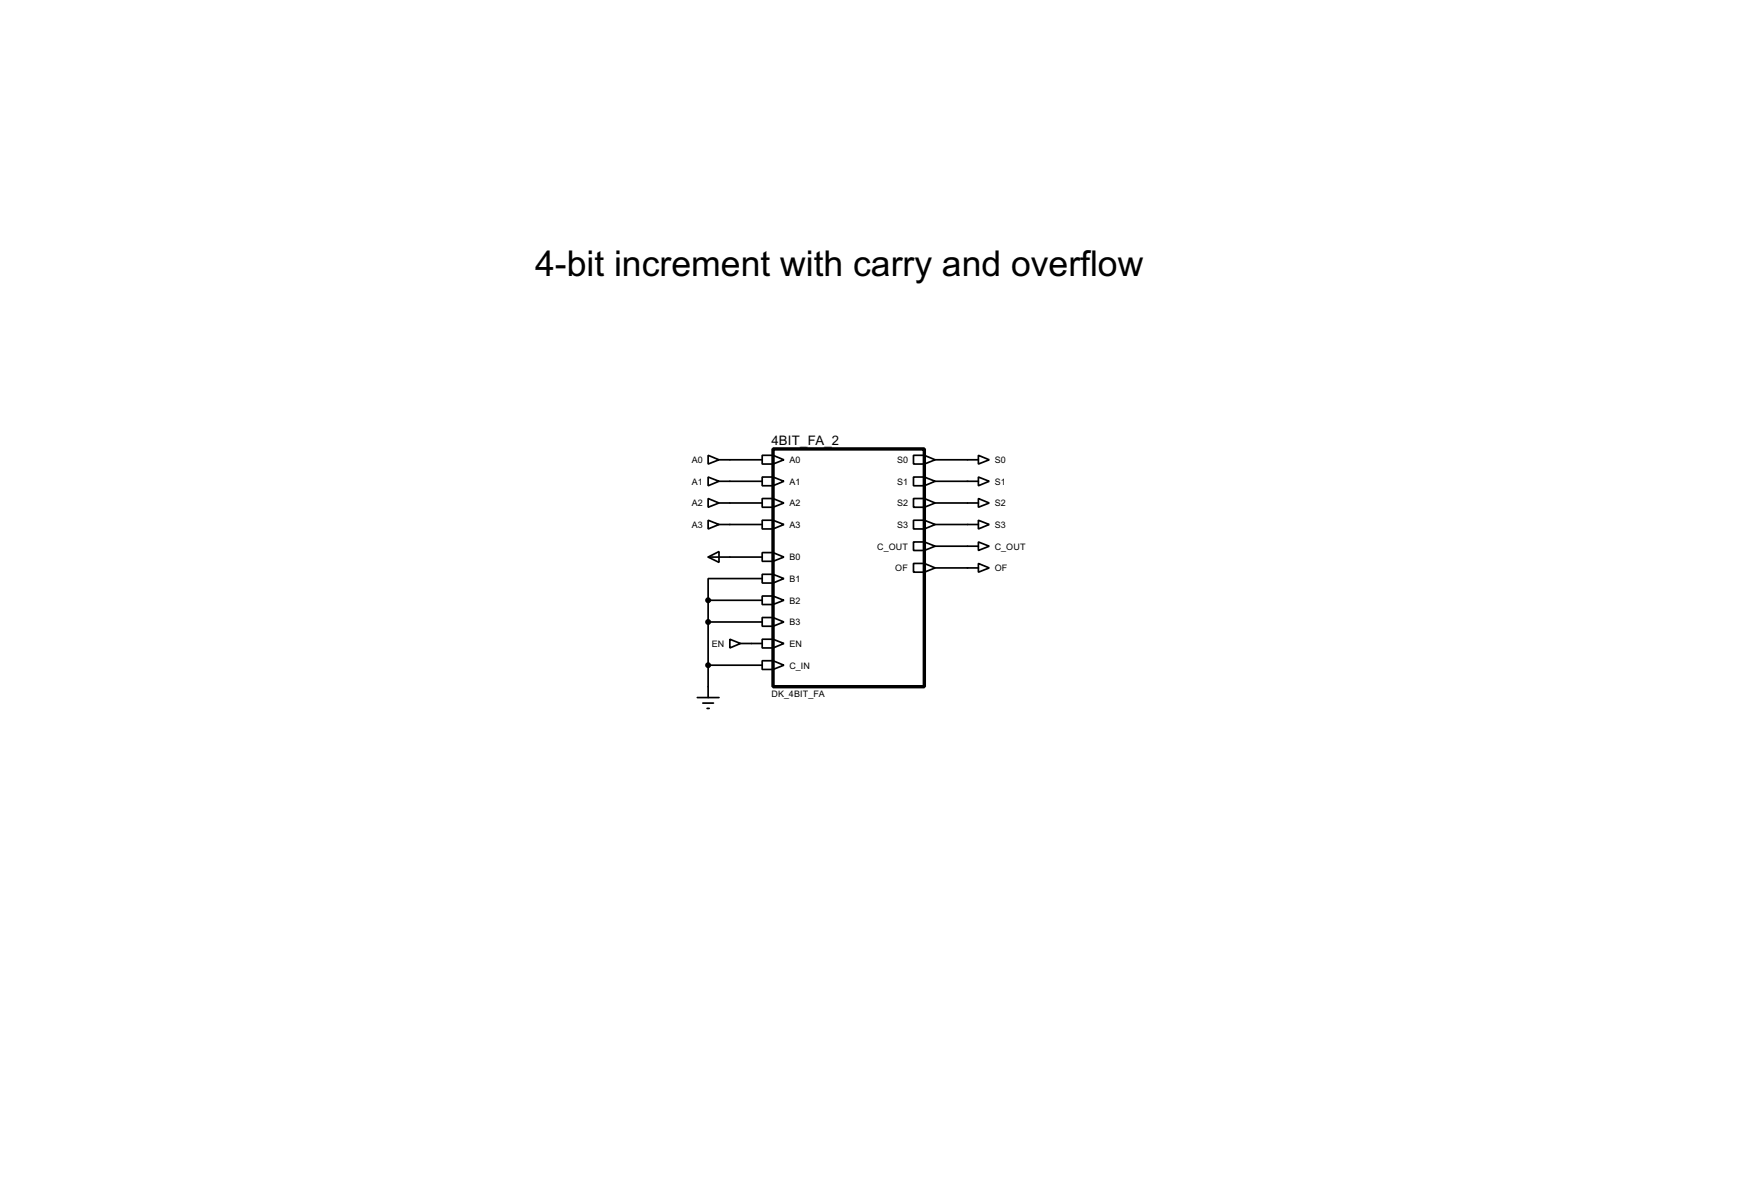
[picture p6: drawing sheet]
<svg xmlns="http://www.w3.org/2000/svg" width="409mm" height="282mm" viewBox="0 0 409 282" stroke-linecap="round" stroke-linejoin="round" font-family="sans-serif">
<g fill="none" stroke="#000" stroke-width=".4">
<path d="M166.4 107l2.6 1-2.6 1zM166.4 112.1l2.6 1-2.6 1zM166.4 117.1l2.6 1.1-2.6 1zM169 108h10.1M169 113.1h10.1M169 118.2h10.1M179.1 107h2.6l2.5 1-2.5 1h-2.6zM179.1 112.1h2.6l2.5 1-2.5 1h-2.6zM179.1 117.1h2.6l2.5 1.1-2.5 1h-2.6zM181.7 107v2M181.7 112.1v2M181.7 117.1v2.1"/>
<path d="M214.7 107h2.5l2.6 1-2.6 1h-2.5zM214.7 112.1h2.5l2.6 1-2.6 1h-2.5zM214.7 117.1h2.5l2.6 1.1-2.6 1h-2.5zM217.2 107v2M217.2 112.1v2M217.2 117.1v2.1M219.8 108h10.1M219.8 113.1h10.1M219.8 118.2h10.1M229.9 107l2.6 1-2.6 1zM229.9 112.1l2.6 1-2.6 1zM229.9 117.1l2.6 1.1-2.6 1z"/>
<path d="M166.4 130.9l2.6-1.3v2.5zM166.4 122.2l2.6 1-2.6 1.1zM166.4 130.9h12.7M169 123.2h10.1M179.1 122.2h2.6l2.5 1-2.5 1.1h-2.6zM179.1 129.8h2.6l2.5 1.1-2.5 1h-2.6zM179.1 134.9h2.6l2.5 1-2.5 1.1h-2.6zM179.1 135.9h-12.7v5.1M181.7 122.2v2.1M181.7 129.8v2.1M181.7 134.9v2.1M214.7 122.2h2.5l2.6 1-2.6 1.1h-2.5z"/>
<path d="M214.7 127.3h2.5l2.6 1-2.6 1h-2.5zM214.7 132.4h2.5l2.6 1-2.6 1h-2.5zM217.2 122.2v2.1M217.2 127.3v2M217.2 132.4v2M219.8 123.2h10.1M219.8 128.3h10.1M219.8 133.4h10.1M229.9 122.2l2.6 1-2.6 1.1zM229.9 127.3l2.6 1-2.6 1zM229.9 132.4l2.6 1-2.6 1zM166.4 141h12.7"/>
<path d="M166.4 141v22.9M166.4 146.1h12.7M166.4 156.3h12.7M171.5 150.2l2.5 1-2.5 1zM174 151.2h5.1M179.1 155.2h2.6l2.5 1.1-2.5 1h-2.6zM179.1 140h2.6l2.5 1-2.5 1h-2.6zM179.1 145.1h2.6l2.5 1-2.5 1h-2.6zM179.1 150.2h2.6l2.5 1-2.5 1h-2.6zM181.7 140v2M181.7 145.1v2M181.7 150.2v2"/>
<path d="M181.7 155.2v2.1M163.9 163.9h5.1M165.2 165.2h2.5M166.2 166.4h.5"/>
</g>
<path d="M181.7 105.5h35.5v55.8h-35.5z" fill="none" stroke="#000" stroke-width=".8"/>
<g fill="#000" stroke="#000" stroke-width=".4">
<circle cx="166.4" cy="141" r=".5"/>
<circle cx="166.4" cy="156.3" r=".5"/>
<circle cx="166.4" cy="146.1" r=".5"/>
</g>
<text font-size="9.4" x="125.8" y="64.8">4-bit increment with carry and overflow</text>
<text font-size="3.5" x="181.3" y="104.5">4BIT_FA_2</text>
<g font-size="2.4">
<text x="162.6" y="108.8">A0</text>
<text x="162.6" y="113.9">A1</text>
<text x="185.5" y="108.8">A0</text>
<text x="185.5" y="113.9">A1</text>
<text x="210.8" y="108.8">S0</text>
<text x="210.8" y="113.9">S1</text>
<text x="233.7" y="108.8">S0</text>
<text x="233.7" y="113.9">S1</text>
<text x="162.6" y="119">A2</text>
<text x="185.5" y="119">A2</text>
<text x="210.8" y="119">S2</text>
<text x="233.7" y="119">S2</text>
<text x="162.6" y="124">A3</text>
<text x="185.5" y="124">A3</text>
<text x="210.8" y="124">S3</text>
<text x="233.7" y="124">S3</text>
<text x="185.5" y="131.7">B0</text>
<text x="206.1" y="129.1">C_OUT</text>
<text x="233.7" y="129.1">C_OUT</text>
<text x="185.5" y="136.7">B1</text>
<text x="210.4" y="134.2">OF</text>
<text x="233.7" y="134.2">OF</text>
<text x="185.5" y="141.8">B2</text>
<text x="185.5" y="146.9">B3</text>
<text x="167.2" y="152">EN</text>
<text x="185.5" y="152">EN</text>
<text x="185.5" y="157.1">C_IN</text>
<text x="181.3" y="163.8">DK_4BIT_FA</text>
</g>
</svg>
